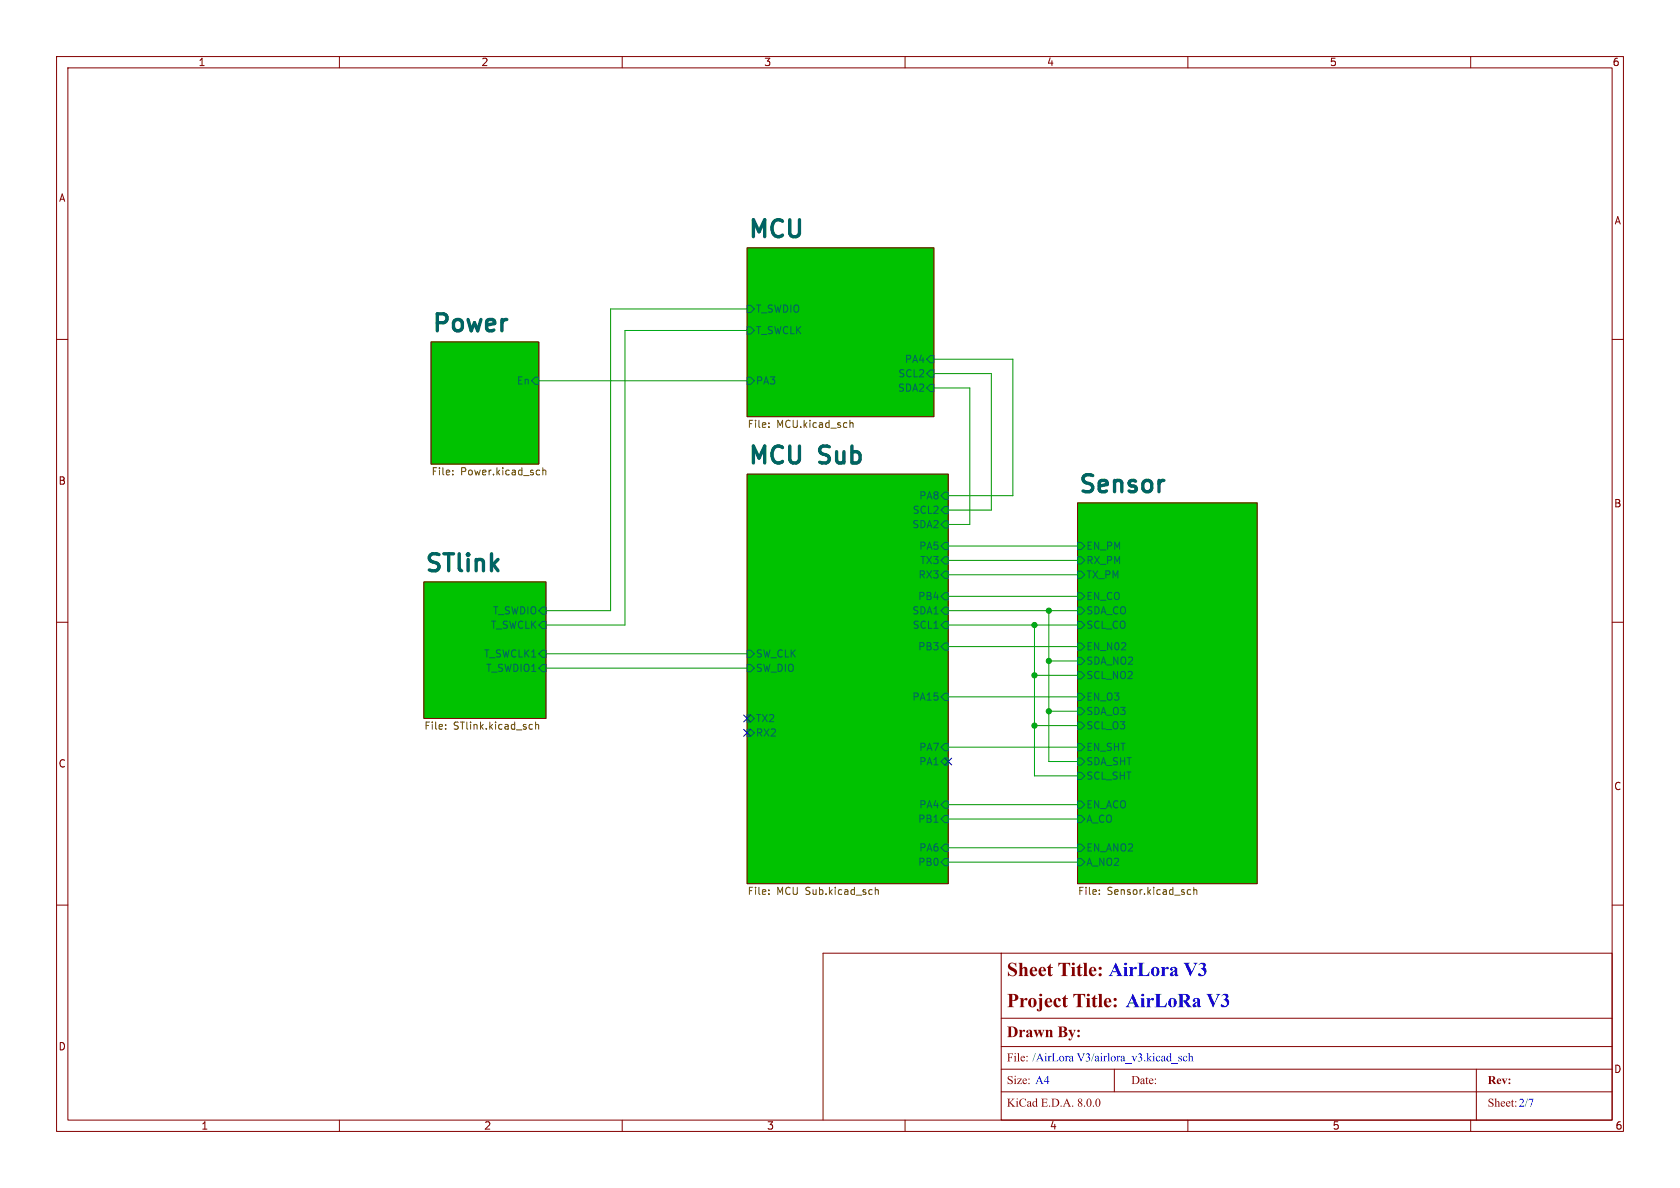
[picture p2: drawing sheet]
<svg xmlns="http://www.w3.org/2000/svg" width="297mm" height="210mm" viewBox="0 0 297 210" stroke-linecap="round" stroke-linejoin="round" font-family="sans-serif">
<g fill="none" stroke="#840000" stroke-width=".18">
<path d="M10 10h277v190h-277zM12 12h273v186h-273zM60 10v2M110 10v2M160 10v2M210 10v2M260 10v2M10 60h2M132.1 43.8h33v29.9h-33zM285 60h2M76.2 60.5h19v21.5h-19zM132.1 83.8h35.5v72.4h-35.5z"/>
<path d="M190.5 88.9h31.7v67.3h-31.7zM10 110h2M74.9 102.9h21.6v24.1h-21.6zM285 110h2M10 160h2M285 160h2M177 168.5h108v29.5h-108zM177 180h108M177 168.5h-31.5v29.5M60 198v2M110 198v2M160 198v2"/>
<path d="M177 193h108M177 189h108M177 185h108M197 189v4M210 198v2M260 198v2M261 189v9"/>
</g>
<g fill="#00c200" stroke="#00c200" stroke-width=".18">
<path d="M190.5 88.9h31.7v67.3h-31.7z"/>
<path d="M132.1 83.8h35.5v72.4h-35.5z"/>
<path d="M74.9 102.9h21.6v24.1h-21.6z"/>
<path d="M132.1 43.8h33v29.9h-33z"/>
<path d="M76.2 60.5h19v21.5h-19z"/>
</g>
<g fill="none" stroke="#006464" stroke-width=".18">
<path d="M132.1 54h.6l.6 .6-.6 .6h-.6zM132.1 57.8h.6l.6 .6-.6 .7h-.6zM94.6 66.7h.6v1.2h-.6l-.6-.6zM132.1 66.7h.6l.6 .6-.6 .6h-.6zM164.5 65.4h.6v1.3h-.6l-.7-.7zM164.5 67.9h.6v1.3h-.6l-.7-.6zM164.5 62.9h.6v1.2h-.6l-.7-.6zM166.4 99.1l.6-.7h.6v1.3h-.6zM166.4 92.7l.6-.6h.6v1.2h-.6zM166.4 87.6l.6-.6h.6v1.3h-.6zM167 89.5h.6v1.3h-.6l-.6-.6zM167 95.9h.6v1.3h-.6l-.6-.7z"/>
<path d="M190.5 98.4h.6l.7 .7-.7 .6h-.6zM190.5 95.9h.6l.7 .6-.7 .7h-.6zM95.9 109.9h.6v1.2h-.6l-.7-.6zM95.9 107.3h.6v1.3h-.6l-.7-.6zM95.9 114.9h.6v1.3h-.6l-.7-.6zM95.9 117.5h.6v1.2h-.6l-.7-.6zM132.1 117.5h.6l.6 .6-.6 .6h-.6zM132.1 114.9h.6l.6 .7-.6 .6h-.6zM166.4 110.5l.6-.6h.6v1.2h-.6zM166.4 114.3l.6-.6h.6v1.2h-.6zM167 101h.6v1.2h-.6l-.6-.6zM167 107.3h.6v1.3h-.6l-.6-.6z"/>
<path d="M167 104.8h.6v1.2h-.6l-.6-.6zM190.5 101h.6l.7 .6-.7 .6h-.6zM190.5 107.3h.6l.7 .7-.7 .6h-.6zM190.5 109.9h.6l.7 .6-.7 .6h-.6zM190.5 104.8h.6l.7 .6-.7 .6h-.6zM190.5 113.7h.6l.7 .6-.7 .6h-.6zM190.5 118.7h.6l.7 .7-.7 .6h-.6zM190.5 116.2h.6l.7 .6-.7 .7h-.6zM132.1 128.9h.6l.6 .6-.6 .7h-.6zM132.1 126.4h.6l.6 .6-.6 .6h-.6zM166.4 134.6l.6-.6h.6v1.3h-.6zM166.4 123.2l.6-.6h.6v1.2h-.6z"/>
<path d="M167 131.4h.6v1.3h-.6l-.6-.6zM190.5 131.4h.6l.7 .7-.7 .6h-.6zM190.5 125.1h.6l.7 .6-.7 .7h-.6zM190.5 127.6h.6l.7 .7-.7 .6h-.6zM190.5 122.6h.6l.7 .6-.7 .6h-.6zM190.5 136.5h.6l.7 .7-.7 .6h-.6zM190.5 134h.6l.7 .6-.7 .7h-.6zM166.4 144.8l.6-.7h.6v1.3h-.6zM167 149.2h.6v1.3h-.6l-.6-.6zM167 141.6h.6v1.3h-.6l-.6-.7zM167 151.8h.6v1.2h-.6l-.6-.6zM190.5 144.1h.6l.7 .7-.7 .6h-.6z"/>
<path d="M190.5 141.6h.6l.7 .6-.7 .7h-.6zM190.5 149.2h.6l.7 .7-.7 .6h-.6zM190.5 151.8h.6l.7 .6-.7 .6h-.6z"/>
</g>
<g fill="none" stroke="#725600" stroke-width=".18">
<path d="M135.9 74.8v.1M135.9 75.4v.2M150.3 74.3v1.3M150.3 74.8l.1-.1 .3 .1 .1 .8M80 83.8v.1M80 83.2v.1M95.3 83.1l.1 .1M95.4 83.9h-.1M96 82.7v1.2M96 83.2l.1-.1 .3 .1 .1 .7M78.8 128.8v.1M78.8 128.1v.1"/>
<path d="M93.8 128.1h.3M94.1 128.8l-.3 .1M94.7 128.2l.2-.1h.3v.8M94.7 127.6v1.3M135.9 158v.1M135.9 157.3v.2M154.7 157.4l.2-.1h.3l.1 .8M154.7 156.8v1.3M194.3 158v.1M194.3 157.3v.2M210.1 157.3h.4M210.5 158.1h-.4"/>
<path d="M211 157.4l.2-.1h.3l.1 .8M211 156.8v1.3"/>
</g>
<g fill="none" stroke="#009600" stroke-width=".18">
<path d="M132.1 58.4h-21.6v52.1h-14M132.1 54.6h-24.2v53.4h-11.4M95.2 67.3h36.9M165.1 68.6h6.3v24.1h-3.8M165.1 66h10.2v24.2h-7.7M165.1 63.5h14v24.1h-11.5M167.6 99.1h22.9M167.6 96.5h22.9M96.5 118.1h35.6M96.5 115.6h35.6M167.6 110.5h22.9M167.6 114.3h22.9"/>
<path d="M167.6 108h22.9M167.6 105.4h22.9M167.6 101.6h22.9M182.9 110.5v26.7h7.6M182.9 119.4h7.6M185.4 108v26.6h5.1M185.4 116.8h5.1M167.6 123.2h22.9M167.6 132.1h22.9M182.9 128.3h7.6M185.4 125.7h5.1M167.6 152.4h22.9"/>
<path d="M167.6 144.8h22.9M167.6 149.9h22.9M167.6 142.2h22.9"/>
</g>
<path d="M131.5 126.4l1.2 1.2M131.5 128.9l1.2 1.2M132.7 126.4l-1.2 1.2M132.7 128.9l-1.2 1.2M167 134l1.2 1.2M168.2 134l-1.2 1.2" fill="none" stroke="#000084" stroke-width=".18"/>
<g fill="#009600" stroke="#009600" stroke-width=".18">
<circle cx="185.4" cy="116.8" r=".46"/>
<circle cx="182.9" cy="110.5" r=".46"/>
<circle cx="182.9" cy="128.3" r=".46"/>
<circle cx="182.9" cy="119.4" r=".46"/>
<circle cx="185.4" cy="125.7" r=".46"/>
<circle cx="185.4" cy="108" r=".46"/>
</g>
<g font-size="4.2" fill="#006464">
<text x="132.1" y="42.2">MCU</text>
<text x="76.2" y="58.9">Power</text>
<text x="132.1" y="82.2">MCU</text>
<text x="145.1" y="82.2">Sub</text>
<text x="190.5" y="87.3">Sensor</text>
<text x="74.9" y="101.3">STlink</text>
</g>
<text font-size="3.5" fill="#840000" x="178" y="173.5">SheetTitle: AirLora V3</text>
<text font-size="3.5" fill="#00f" x="178" y="179">ProjectTitle: AirLoRa V3</text>
<text font-size="2.8" fill="#840000" x="178" y="184.1">DrawnBy:</text>
<g font-size="2.1" fill="#00f">
<text x="178" y="188.2">File: /AirLora V3/airlora_v3.kicad_sch</text>
<text x="178" y="192.2">Size: A4</text>
<text x="263" y="196.2">Sheet:2/7</text>
</g>
<g font-size="2.1" fill="#840000">
<text x="178" y="196.2">KiCadE.D.A. 8.0.0</text>
<text x="200" y="192.2">Date:</text>
<text x="263" y="192.2">Rev:</text>
</g>
<g font-size="1.8" fill="#840000">
<text x="35" y="11.9">1</text>
<text x="85" y="11.9">2</text>
<text x="135" y="11.9">3</text>
<text x="185" y="11.9">4</text>
<text x="235" y="11.9">5</text>
<text x="285" y="11.9">6</text>
<text x="10.3" y="35.9">A</text>
<text x="285.3" y="39.9">A</text>
<text x="10.3" y="85.9">B</text>
<text x="285.3" y="89.9">B</text>
<text x="10.3" y="135.9">C</text>
<text x="285.3" y="139.9">C</text>
<text x="10.3" y="185.9">D</text>
<text x="285.3" y="189.9">D</text>
<text x="35.5" y="199.9">1</text>
<text x="85.5" y="199.9">2</text>
<text x="135.5" y="199.9">3</text>
<text x="185.5" y="199.9">4</text>
<text x="235.5" y="199.9">5</text>
<text x="285.5" y="199.9">6</text>
</g>
<g font-size="1.8" fill="#006464">
<text x="133.5" y="55.5">T_SWDIO</text>
<text x="133.5" y="59.3">T_SWCLK</text>
<text x="159.9" y="64.4">PA4</text>
<text x="91.3" y="68.2">En</text>
<text x="133.5" y="68.2">PA3</text>
<text x="158.7" y="69.4">SDA2</text>
<text x="158.7" y="66.9">SCL2</text>
<text x="162.4" y="88.5">PA8</text>
<text x="161.2" y="93.6">SDA2</text>
<text x="161.3" y="91">SCL2</text>
<text x="162.4" y="97.4">PA5</text>
<text x="162.6" y="99.9">TX3</text>
<text x="192" y="99.9">RX_PM</text>
<text x="192" y="97.4">EN_PM</text>
<text x="162.2" y="106.3">PB4</text>
<text x="162.3" y="102.5">RX3</text>
<text x="192" y="102.5">TX_PM</text>
<text x="192" y="106.3">EN_CO</text>
<text x="86.7" y="111.4">T_SWCLK</text>
<text x="87.1" y="108.8">T_SWDIO</text>
<text x="161.2" y="108.8">SDA1</text>
<text x="161.3" y="111.4">SCL1</text>
<text x="192" y="108.8">SDA_CO</text>
<text x="192" y="111.4">SCL_CO</text>
<text x="85.5" y="116.4">T_SWCLK1</text>
<text x="85.8" y="119">T_SWDIO1</text>
<text x="133.5" y="119">SW_DIO</text>
<text x="133.5" y="116.4">SW_CLK</text>
<text x="162.2" y="115.2">PB3</text>
<text x="192" y="115.2">EN_N02</text>
<text x="192" y="117.7">SDA_NO2</text>
<text x="161.2" y="124.1">PA15</text>
<text x="192" y="124.1">EN_O3</text>
<text x="192" y="120.2">SCL_NO2</text>
<text x="133.5" y="130.4">RX2</text>
<text x="133.5" y="127.9">TX2</text>
<text x="192" y="126.6">SDA_O3</text>
<text x="192" y="129.1">SCL_O3</text>
<text x="162.4" y="132.9">PA7</text>
<text x="162.4" y="135.5">PA1</text>
<text x="192" y="132.9">EN_SHT</text>
<text x="192" y="135.5">SDA_SHT</text>
<text x="162.4" y="143.1">PA4</text>
<text x="192" y="143.1">EN_ACO</text>
<text x="192" y="138">SCL_SHT</text>
<text x="162.2" y="145.6">PB1</text>
<text x="192" y="145.6">A_CO</text>
<text x="162.2" y="153.3">PB0</text>
<text x="162.4" y="150.7">PA6</text>
<text x="192" y="150.7">EN_ANO2</text>
<text x="192" y="153.3">A_NO2</text>
</g>
<g font-size="1.8" fill="#725600">
<text x="132.1" y="76">File:</text>
<text x="137.3" y="76">MCU.kicad_sch</text>
<text x="76.2" y="84.4">File:</text>
<text x="81.4" y="84.4">Power.kicad_sch</text>
<text x="74.9" y="129.3">File:</text>
<text x="80.2" y="129.3">STlink.kicad_sch</text>
<text x="132.1" y="158.5">File:</text>
<text x="137.3" y="158.5">MCU Sub.kicad_sch</text>
<text x="190.5" y="158.5">File:</text>
<text x="195.7" y="158.5">Sensor.kicad_sch</text>
</g>
</svg>
